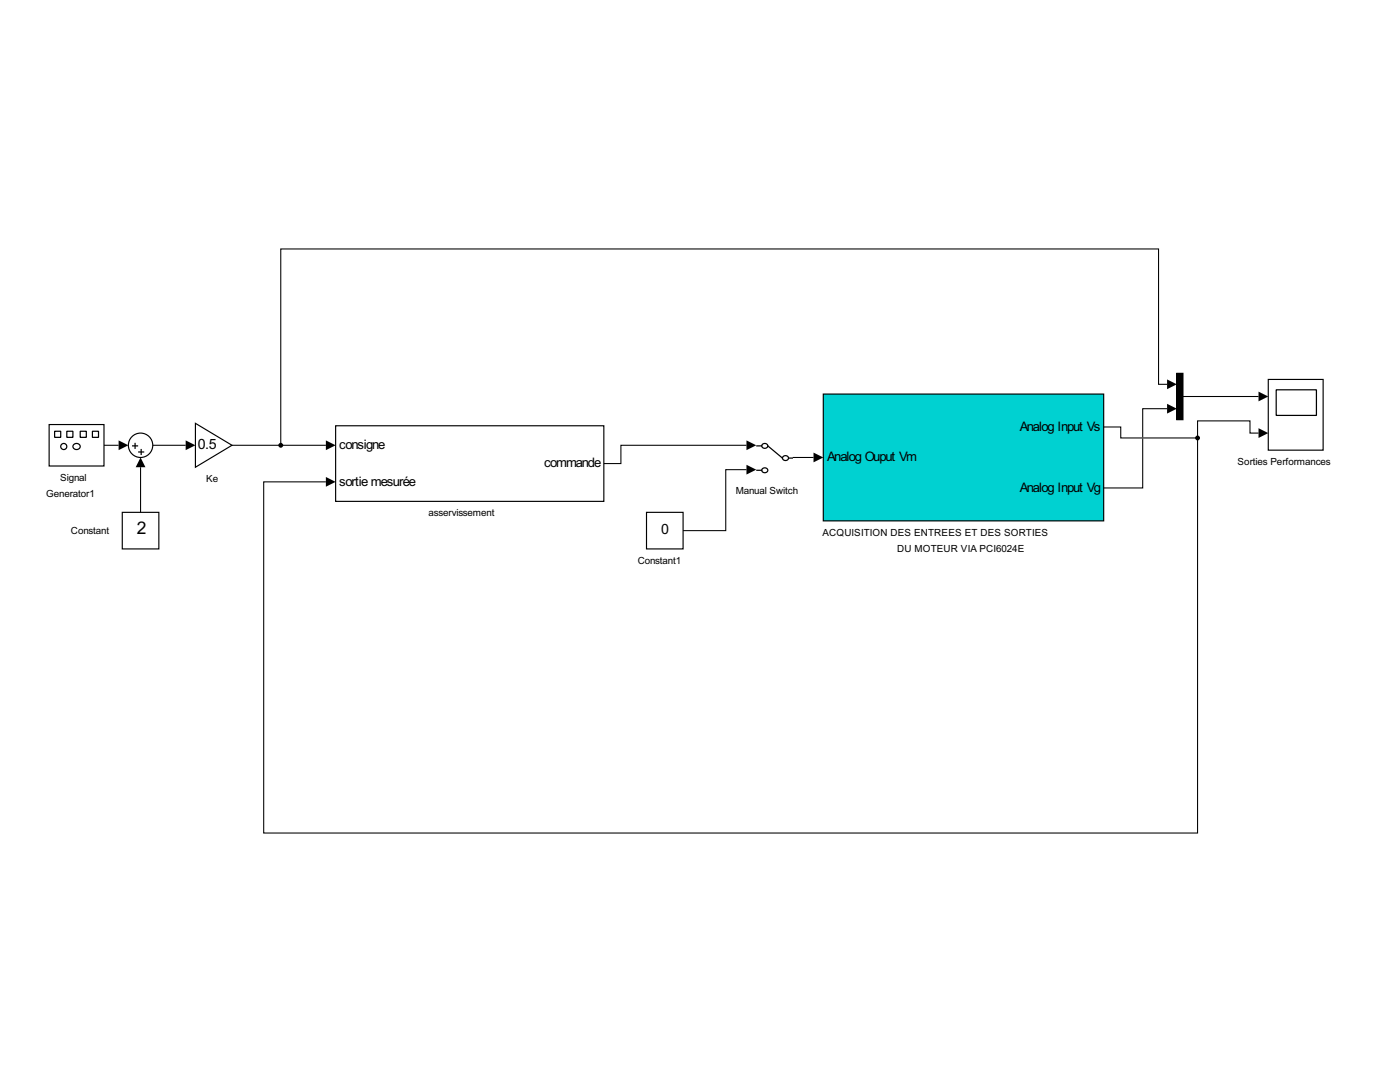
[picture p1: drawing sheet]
<svg xmlns="http://www.w3.org/2000/svg" width="279mm" height="216mm" viewBox="0 0 279 216" stroke-linecap="round" stroke-linejoin="round" font-family="sans-serif">
<path d="M254.7 77.8h8v5.1h-8z" fill="none" stroke="#000" stroke-width=".24"/>
<path d="M253.1 75.7h11v14.1h-11z" fill="none" stroke="#000" stroke-width=".23"/>
<path d="M164.3 78.6h56v25.3h-56z" fill-rule="evenodd" fill="#00d1d1"/>
<path d="M164.3 78.6h56v25.3h-56z" fill="none" stroke="#000" stroke-width=".23"/>
<circle cx="28.1" cy="88.9" r="2.43" fill="#fff"/>
<path d="M26.5 89h.9M27 88.5v1M27.7 90.2h1M28.2 89.7v1" fill="none" stroke="#000" stroke-width=".24"/>
<circle cx="28.1" cy="88.9" r="2.43" fill="none" stroke="#000" stroke-width=".23"/>
<path d="M9.8 84.7h11v8.3h-11z" fill-rule="evenodd" fill="#fff"/>
<g fill="none" stroke="#000" stroke-width=".24">
<path d="M10.9 86.1h1.2v1.2h-1.2zM13.3 86.1h1.2v1.2h-1.2zM14.8 88.7a.65 .65 0 0 1 1 0 .65 .65 0 0 1-.2 1 .65 .65 0 0 1-.9-.2 .65 .65 0 0 1 .1-.8zM16 86.1h1.2v1.2h-1.2zM18.4 86.1h1.3v1.2h-1.3z"/>
<circle cx="12.7" cy="89.1" r=".61"/>
</g>
<path d="M9.8 84.7h11v8.3h-11z" fill="none" stroke="#000" stroke-width=".23"/>
<path d="M39 84.5l7.3 4.4-7.3 4.3z" fill="#fff"/>
<path d="M39 84.5l7.3 4.4-7.3 4.3z" fill="none" stroke="#000" stroke-width=".23"/>
<path d="M24.4 102.2h7.3v7.3h-7.3z" fill-rule="evenodd" fill="#fff"/>
<path d="M24.4 102.2h7.3v7.3h-7.3z" fill="none" stroke="#000" stroke-width=".23"/>
<path d="M234.9 74.5h1.2v9.2h-1.2z" fill-rule="evenodd" fill="#fff"/>
<path d="M234.9 74.5h1.2v9.2h-1.2z" fill-rule="evenodd" fill="#000"/>
<path d="M234.9 74.5h1.2v9.2h-1.2z" fill="none" stroke="#000" stroke-width=".23"/>
<path d="M150.9 86.9h7.3v8.8h-7.3z" fill-rule="evenodd" fill="#fff"/>
<path d="M151 89h1M151 93.8h1M152.1 88.7a.58 .58 0 0 1 .7-.2 .58 .58 0 0 1 .4 .7 .58 .58 0 0 1-.8 .2 .58 .58 0 0 1-.3-.7zM152.1 93.6a.58 .58 0 0 1 .7-.2 .58 .58 0 0 1 .4 .7 .58 .58 0 0 1-.8 .2 .58 .58 0 0 1-.3-.7zM153.2 89l3 2.4M156.2 91.2a.58 .58 0 0 1 .8-.3 .58 .58 0 0 1 .3 .8 .58 .58 0 0 1-.8 .2 .58 .58 0 0 1-.3-.7zM157.4 91.4h.9" fill="none" stroke="#000" stroke-width=".24"/>
<path d="M129 102.2h7.3v7.3h-7.3z" fill-rule="evenodd" fill="#fff"/>
<path d="M129 102.2h7.3v7.3h-7.3z" fill="none" stroke="#000" stroke-width=".23"/>
<path d="M67 85h53.5v15h-53.5z" fill-rule="evenodd" fill="#fff"/>
<path d="M67 85h53.5v15h-53.5z" fill="none" stroke="#000" stroke-width=".23"/>
<g fill="none" stroke="#000" stroke-width=".21">
<path d="M232.9 76.7h-1.7v-27h-175.2v39.2M236.1 79.1h15.1M20.8 88.9h2.9M28.1 93.2v9M30.5 88.9h6.6M46.3 88.9h18.7M149 93.7h-4.2v12.2h-8.5M149 88.9h-25.1v3.6h-3.4M158.2 91.3h4.2M220.3 85.2h3.4v2.2h15.3M228.1 87.5v9.9h-7.8M232.9 81.6h-4.8v5.7"/>
<path d="M239 87.4v78.8h-186.4v-70.1h12.4M251.2 86.4h-1.7v-2.4h-10.5v3.4"/>
</g>
<path d="M232.9 75.7l2 1-2 1zM251.2 78.1l1.9 1-1.9 1zM23.7 87.9l1.9 1-1.9 .9zM28.1 91.3l.9 1.9h-1.9zM37.1 87.9l1.9 1-1.9 .9zM65 87.9l2 1-2 .9zM65 95.2l2 .9-2 1zM149 92.7l1.9 1-1.9 1zM149 87.9l1.9 1-1.9 .9zM162.4 90.3l1.9 1-1.9 1zM232.9 80.6l2 1-2 .9zM251.2 85.4l1.9 1-1.9 1z" fill="#000"/>
<g fill="#000">
<circle cx="56" cy="88.9" r=".49"/>
<circle cx="239" cy="87.4" r=".49"/>
</g>
<text font-size="3.9" x="27.3" y="106.6">2</text>
<g font-size="3.2">
<text x="39.5" y="89.6">0.5</text>
<text x="131.9" y="106.6">0</text>
</g>
<g font-size="2.9">
<text x="67.7" y="89.6">consigne</text>
<text x="203.5" y="85.9">Analog Input Vs</text>
<text x="108.6" y="93.2">commande</text>
<text x="165.1" y="92">Analog Ouput Vm</text>
<text x="67.7" y="96.9">sortie mesurée</text>
<text x="203.5" y="98.1">Analog Input Vg</text>
</g>
<g font-size="2.2">
<text x="12" y="96">Signal</text>
<text x="247" y="92.8">Sorties Performances</text>
<text x="9.2" y="99.1">Generator1</text>
<text x="41.2" y="96.2">Ke</text>
<text x="146.8" y="98.6">Manual Switch</text>
<text x="14.2" y="106.6">Constant</text>
<text x="85.5" y="103">asservissement</text>
<text x="164.1" y="106.9">ACQUISITION DES ENTREES ET DES SORTIES</text>
<text x="127.3" y="112.5">Constant1</text>
<text x="179.1" y="110.1">DU MOTEUR VIA PCI6024E</text>
</g>
</svg>
